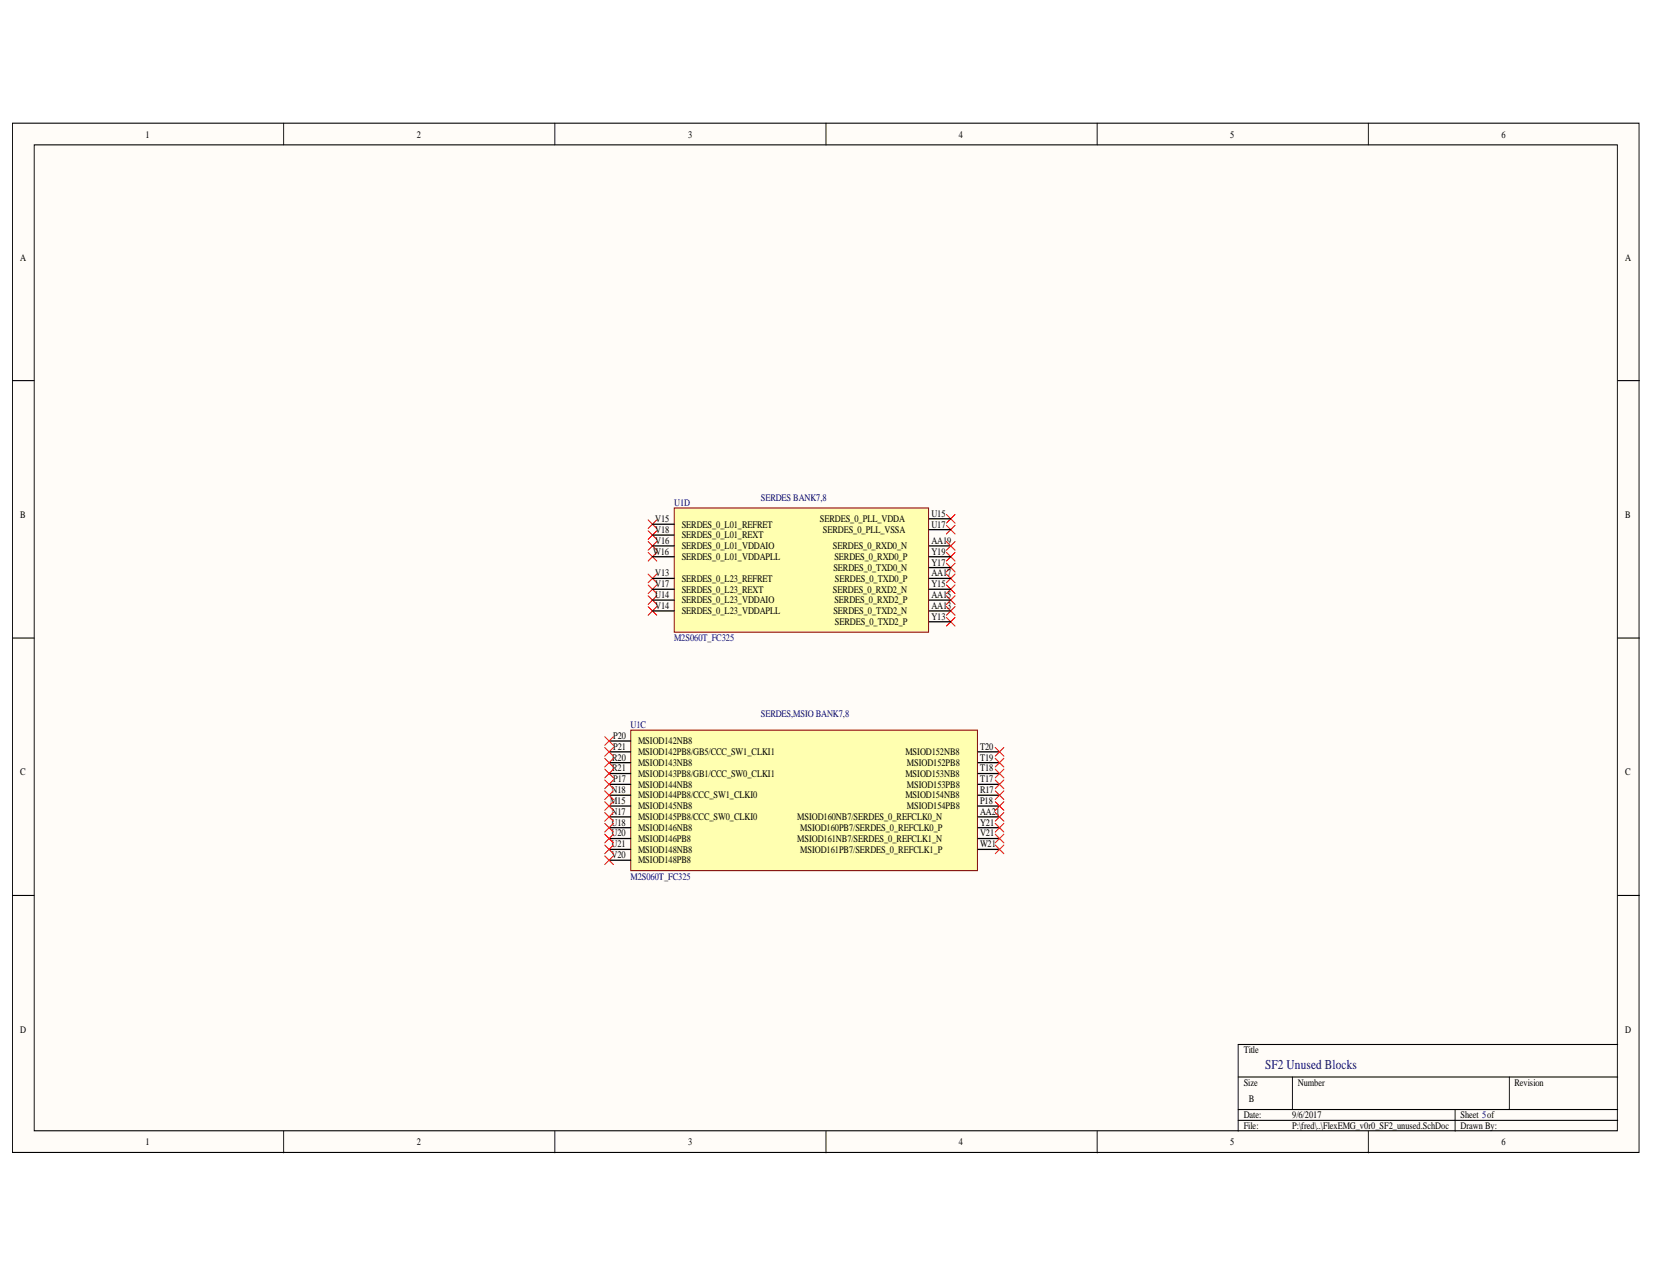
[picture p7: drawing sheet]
<svg xmlns="http://www.w3.org/2000/svg" width="279mm" height="216mm" viewBox="0 0 279 216" stroke-linecap="round" stroke-linejoin="round" font-family="sans-serif">
<g fill="#fffcf8" stroke="#000" stroke-width=".17">
<path d="M2.1 20.8h274.9v174h-274.9z"/>
<path d="M5.8 24.5h267.6v166.7h-267.6z"/>
</g>
<g fill="none" stroke="#000" stroke-width=".17">
<path d="M47.9 20.8v3.7M93.8 20.8v3.7M139.6 20.8v3.7M185.4 20.8v3.7M231.3 20.8v3.7M2.1 64.3h3.7M273.4 64.3h3.7M2.1 107.9h3.7M273.4 107.9h3.7M2.1 151.4h3.7M273.4 151.4h3.7M273.4 176.6h-64.1v14.7"/>
<path d="M47.9 191.3v3.6M93.8 191.3v3.6M139.6 191.3v3.6M185.4 191.3v3.6M209.3 182.1h64.1M209.3 187.6h64.1M209.3 189.4h64.1M218.4 182.1v5.5M231.3 191.3v3.6M245.9 187.6v3.7M255.1 182.1v5.5"/>
</g>
<g fill="none" stroke="#f00" stroke-width=".17">
<path d="M109.5 87.9l1.5 1.5M109.5 89.7l1.5 1.5M109.5 91.6l1.5 1.4M109.5 93.4l1.5 1.5M109.5 97.1l1.5 1.4M109.5 98.9l1.5 1.5M111 87.9l-1.5 1.5M111 89.7l-1.5 1.5M111 91.6l-1.5 1.4M111 93.4l-1.5 1.5M111 97.1l-1.5 1.4M111 98.9l-1.5 1.5"/>
<path d="M160 87l1.4 1.4M160 88.8l1.4 1.5M160 93.4l1.4 1.5M160 95.2l1.4 1.5M160 97.1l1.4 1.4M160 98.9l1.4 1.5M161.4 87l-1.4 1.4M161.4 88.8l-1.4 1.5M161.4 93.4l-1.4 1.5M161.4 95.2l-1.4 1.5M161.4 97.1l-1.4 1.4M161.4 98.9l-1.4 1.5"/>
<path d="M109.5 100.7l1.5 1.5M109.5 102.6l1.5 1.4M111 100.7l-1.5 1.5M111 102.6l-1.5 1.4M160 102.6l1.4 1.4M160 104.4l1.4 1.5M160 100.7l1.4 1.5M161.4 102.6l-1.4 1.4M161.4 104.4l-1.4 1.5M161.4 100.7l-1.4 1.5"/>
</g>
<path d="M114 85.9h43v21h-43z" fill="#ffffb0" stroke="#800000" stroke-width=".17"/>
<g fill="none" stroke="#000" stroke-width=".2">
<path d="M110.3 90.5h3.6M110.3 92.3h3.6M110.3 94.1h3.6M110.3 97.8h3.6M110.3 99.6h3.6M110.3 88.6h3.6M157 92.3h3.7M157 94.1h3.7M157 97.8h3.7M157 99.6h3.7M157 87.7h3.7M157 89.5h3.7"/>
<path d="M157 96h3.7M110.3 101.5h3.6M110.3 103.3h3.6M157 101.5h3.7M157 103.3h3.7M157 105.1h3.7"/>
</g>
<path d="M160 91.6l1.4 1.4M161.4 91.6l-1.4 1.4" fill="none" stroke="#f00" stroke-width=".17"/>
<path d="M106.6 123.4h58.6v23.8h-58.6z" fill="#ffffb0" stroke="#800000" stroke-width=".17"/>
<g fill="none" stroke="#000" stroke-width=".2">
<path d="M102.9 127.1h3.7M102.9 128.9h3.7M102.9 130.8h3.7M102.9 132.6h3.7M102.9 134.4h3.7M102.9 136.3h3.7M102.9 138.1h3.7M102.9 139.9h3.7M102.9 125.3h3.7M165.3 127.1h3.6M165.3 128.9h3.6M165.3 130.8h3.6"/>
<path d="M165.3 132.6h3.6M165.3 134.4h3.6M165.3 136.3h3.6M165.3 138.1h3.6M165.3 139.9h3.6M102.9 141.8h3.7M102.9 143.6h3.7M102.9 145.4h3.7M165.3 141.8h3.6M165.3 143.6h3.6"/>
</g>
<g fill="none" stroke="#f00" stroke-width=".17">
<path d="M102.2 139.2l1.5 1.5M102.2 137.4l1.5 1.4M102.2 135.5l1.5 1.5M102.2 126.4l1.5 1.4M102.2 124.5l1.5 1.5M102.2 130l1.5 1.5M102.2 128.2l1.5 1.5M102.2 133.7l1.5 1.5M102.2 131.9l1.5 1.4M103.7 139.2l-1.5 1.5M103.7 137.4l-1.5 1.4M103.7 135.5l-1.5 1.5"/>
<path d="M103.7 126.4l-1.5 1.4M103.7 124.5l-1.5 1.5M103.7 130l-1.5 1.5M103.7 128.2l-1.5 1.5M103.7 133.7l-1.5 1.5M103.7 131.9l-1.5 1.4M168.2 128.2l1.5 1.5M168.2 126.4l1.5 1.4M168.2 131.9l1.5 1.4M168.2 130l1.5 1.5M168.2 135.5l1.5 1.5M168.2 133.7l1.5 1.5"/>
<path d="M168.2 139.2l1.5 1.5M168.2 137.4l1.5 1.4M169.7 128.2l-1.5 1.5M169.7 126.4l-1.5 1.4M169.7 131.9l-1.5 1.4M169.7 130l-1.5 1.5M169.7 135.5l-1.5 1.5M169.7 133.7l-1.5 1.5M169.7 139.2l-1.5 1.5M169.7 137.4l-1.5 1.4M102.2 144.7l1.5 1.5M102.2 142.9l1.5 1.4"/>
<path d="M102.2 141l1.5 1.5M103.7 144.7l-1.5 1.5M103.7 142.9l-1.5 1.4M103.7 141l-1.5 1.5M168.2 142.9l1.5 1.4M168.2 141l1.5 1.5M169.7 142.9l-1.5 1.4M169.7 141l-1.5 1.5"/>
</g>
<text font-size="2.3" fill="#000080" x="213.9" y="180.7">SF2 Unused Blocks</text>
<g font-size="1.7">
<text x="24.6" y="23.3">1</text>
<text x="70.5" y="23.3">2</text>
<text x="116.3" y="23.3">3</text>
<text x="162.1" y="23.3">4</text>
<text x="207.9" y="23.3">5</text>
<text x="253.8" y="23.3">6</text>
<text x="3.4" y="44.1">A</text>
<text x="274.7" y="44.1">A</text>
<text x="3.4" y="87.6">B</text>
<text x="110.7" y="88.3">V15</text>
<text x="115.2" y="89.2">SERDES_0_L01_REFRET</text>
<text x="138.6" y="88.3">SERDES_0_PLL_VDDA</text>
<text x="157.4" y="87.4">U15</text>
<text x="157.4" y="89.2">U17</text>
<text x="274.7" y="87.6">B</text>
<text x="110.4" y="93.8">W16</text>
<text x="110.7" y="90.1">V18</text>
<text x="110.7" y="91.9">V16</text>
<text x="115.2" y="91">SERDES_0_L01_REXT</text>
<text x="115.2" y="92.8">SERDES_0_L01_VDDAIO</text>
<text x="115.2" y="94.7">SERDES_0_L01_VDDAPLL</text>
<text x="139.1" y="90.1">SERDES_0_PLL_VSSA</text>
<text x="140.8" y="92.8">SERDES_0_RXD0_N</text>
<text x="141" y="94.7">SERDES_0_RXD0_P</text>
<text x="157.4" y="91.9">AA19</text>
<text x="157.4" y="93.8">Y19</text>
<text x="157.4" y="95.6">Y17</text>
<text x="110.7" y="97.4">V13</text>
<text x="110.7" y="99.3">V17</text>
<text x="110.7" y="101.1">U14</text>
<text x="115.2" y="98.3">SERDES_0_L23_REFRET</text>
<text x="115.2" y="100.2">SERDES_0_L23_REXT</text>
<text x="115.2" y="102">SERDES_0_L23_VDDAIO</text>
<text x="140.8" y="100.2">SERDES_0_RXD2_N</text>
<text x="140.9" y="96.5">SERDES_0_TXD0_N</text>
<text x="141" y="102">SERDES_0_RXD2_P</text>
<text x="141.1" y="98.3">SERDES_0_TXD0_P</text>
<text x="157.4" y="99.3">Y15</text>
<text x="157.4" y="101.1">AA15</text>
<text x="157.4" y="97.4">AA17</text>
<text x="110.7" y="102.9">V14</text>
<text x="115.2" y="103.8">SERDES_0_L23_VDDAPLL</text>
<text x="140.9" y="103.8">SERDES_0_TXD2_N</text>
<text x="141.1" y="105.7">SERDES_0_TXD2_P</text>
<text x="157.4" y="102.9">AA13</text>
<text x="157.4" y="104.8">Y13</text>
<text x="103.6" y="124.9">P20</text>
<text x="107.9" y="125.8">MSIOD142NB8</text>
<text x="3.4" y="131.1">C</text>
<text x="103.5" y="128.6">R20</text>
<text x="103.5" y="130.4">R21</text>
<text x="103.6" y="126.8">P21</text>
<text x="107.9" y="127.7">MSIOD142PB8/GB5/CCC_SW1_CLKI1</text>
<text x="107.9" y="129.5">MSIOD143NB8</text>
<text x="107.9" y="131.3">MSIOD143PB8/GB1/CCC_SW0_CLKI1</text>
<text x="153" y="127.7">MSIOD152NB8</text>
<text x="153" y="131.3">MSIOD153NB8</text>
<text x="153.3" y="129.5">MSIOD152PB8</text>
<text x="165.6" y="126.8">T20</text>
<text x="165.6" y="128.6">T19</text>
<text x="165.6" y="130.4">T18</text>
<text x="274.7" y="131.1">C</text>
<text x="103.1" y="135.9">M15</text>
<text x="103.4" y="134.1">N18</text>
<text x="103.4" y="137.8">N17</text>
<text x="103.6" y="132.3">P17</text>
<text x="107.9" y="133.2">MSIOD144NB8</text>
<text x="107.9" y="135">MSIOD144PB8/CCC_SW1_CLKI0</text>
<text x="107.9" y="136.8">MSIOD145NB8</text>
<text x="153" y="135">MSIOD154NB8</text>
<text x="153.3" y="133.2">MSIOD153PB8</text>
<text x="153.3" y="136.8">MSIOD154PB8</text>
<text x="165.6" y="132.3">T17</text>
<text x="165.6" y="134.1">R17</text>
<text x="165.6" y="135.9">P18</text>
<text x="165.6" y="137.8">AA21</text>
<text x="103.4" y="139.6">U18</text>
<text x="103.4" y="141.4">U20</text>
<text x="103.4" y="143.2">U21</text>
<text x="107.9" y="138.7">MSIOD145PB8/CCC_SW0_CLKI0</text>
<text x="107.9" y="140.5">MSIOD146NB8</text>
<text x="107.9" y="142.3">MSIOD146PB8</text>
<text x="134.8" y="138.7">MSIOD160NB7/SERDES_0_REFCLK0_N</text>
<text x="134.8" y="142.3">MSIOD161NB7/SERDES_0_REFCLK1_N</text>
<text x="135.3" y="140.5">MSIOD160PB7/SERDES_0_REFCLK0_P</text>
<text x="165.6" y="139.6">Y21</text>
<text x="165.6" y="141.4">V21</text>
<text x="165.6" y="143.2">W21</text>
<text x="103.4" y="145.1">V20</text>
<text x="107.9" y="144.2">MSIOD148NB8</text>
<text x="107.9" y="146">MSIOD148PB8</text>
<text x="135.3" y="144.2">MSIOD161PB7/SERDES_0_REFCLK1_P</text>
<text x="3.4" y="174.6">D</text>
<text x="210.2" y="178.1">Title</text>
<text x="274.7" y="174.6">D</text>
<text x="210.2" y="183.6">Size</text>
<text x="219.4" y="183.6">Number</text>
<text x="256" y="183.6">Revision</text>
<text x="210.2" y="189.1">Date:</text>
<text x="210.2" y="190.9">File:</text>
<text x="211.1" y="186.3">B</text>
<text x="218.4" y="189.1">9/6/2017</text>
<text x="218.4" y="190.9">P:\fred\..\FlexEMG_v0r0_SF2_unused.SchDoc</text>
<text x="246.9" y="189.1">Sheet 5of</text>
<text x="246.9" y="190.9">Drawn By:</text>
<text x="24.6" y="193.6">1</text>
<text x="70.5" y="193.6">2</text>
<text x="116.3" y="193.6">3</text>
<text x="162.1" y="193.6">4</text>
<text x="207.9" y="193.6">5</text>
<text x="253.8" y="193.6">6</text>
</g>
<g font-size="1.7" fill="#000080">
<text x="114" y="85.5">U1D</text>
<text x="128.6" y="84.6">SERDES BANK7,8</text>
<text x="114" y="108.4">M2S060T_FC325</text>
<text x="106.6" y="123.1">U1C</text>
<text x="128.6" y="121.3">SERDES,MSIO BANK7,8</text>
<text x="106.6" y="148.7">M2S060T_FC325</text>
</g>
</svg>
